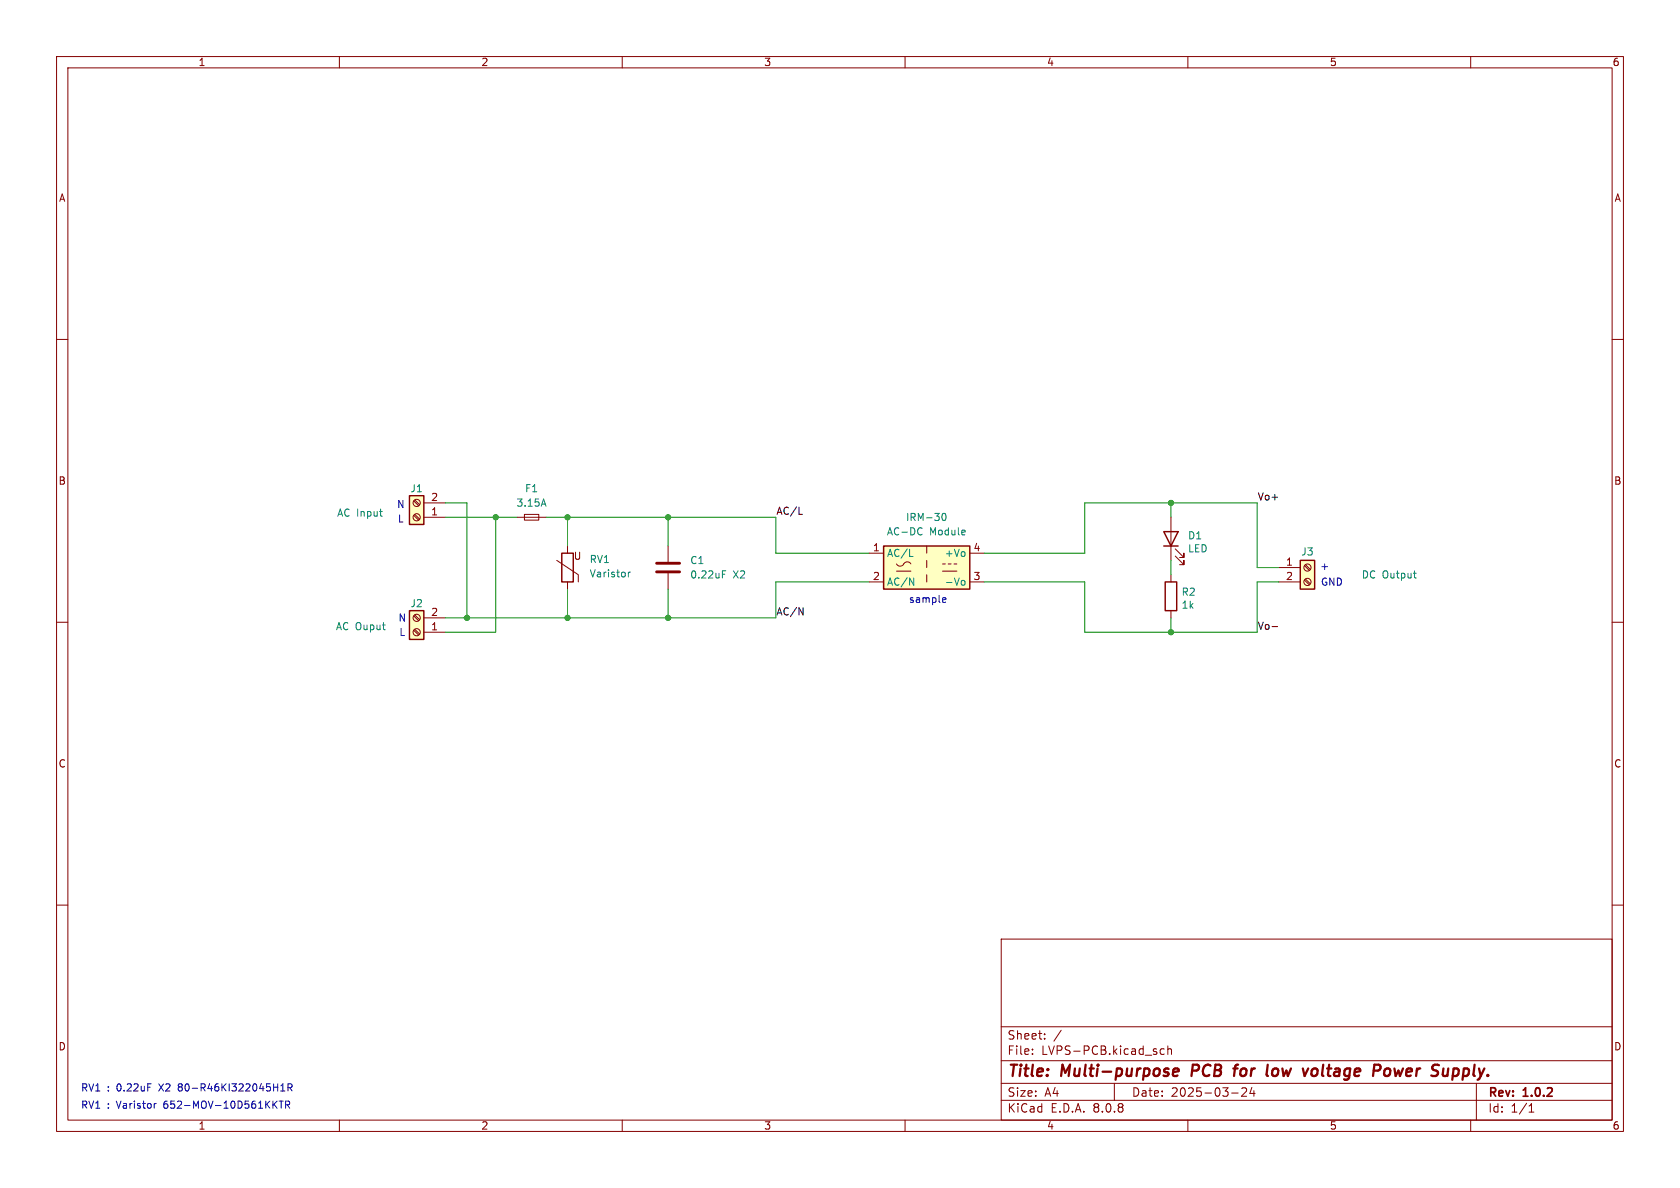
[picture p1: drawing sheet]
<svg xmlns="http://www.w3.org/2000/svg" width="297mm" height="210mm" viewBox="0 0 297 210" stroke-linecap="round" stroke-linejoin="round" font-family="sans-serif">
<g fill="none" stroke="#840000" stroke-width=".18">
<path d="M10 10h277v190h-277zM12 12h273v186h-273zM60 10v2M110 10v2M160 10v2M210 10v2M260 10v2M10 60h2M285 60h2M10 110h2M285 110h2M10 160h2"/>
<path d="M177 166h108v32h-108zM285 160h2M60 198v2M110 198v2M160 198v2M177 194.5h108M177 191.5h108M177 187.5h108M177 181.5h108M182.5 186.3v.1M182.5 185.5v.1M184.7 183.6v.1"/>
<path d="M184.7 182.8v.1M187.6 182.1l-1.3 2M197 191.5v3M205.8 185.5l-.4-.1-.3 .3v.4l.1 .2h.6M206.5 185.5l.2-.1 .3 .1 .1 .9M206.5 184.9v1.5M210 198v2M217.7 193.2h1.2M219.5 192.4l.6-.1 .2 .1 .1 .3-.9 1.1h.9M221.3 192.2l-.3 1.1h.9M221.7 192.8v1M260 198v2"/>
<path d="M261 191.5v6.5M270.3 196.6h.9M270.3 195.5l.4-.4v1.5"/>
</g>
<path d="M207.4 189.5l1-.1-.1-.4-.2-.1-.5 .1-.3 .9 .3 .3 .6-.1M210.9 188.2l-.3 2M218 188.9h.8M218.9 188.2l-.4 .1-.1 .2M225.7 188.9a.62 .62 0 0 0-.8 .4v.7a.52 .52 0 0 0 .8 .1M232.1 189a.5 .5 0 0 1 .8 .3v.5a.62 .62 0 0 1-.7 .4M244.9 189.1a.52 .52 0 0 1 .5-.2 .52 .52 0 0 1 .4 .4l-.1 .5a.55 .55 0 0 1-.5 .4 .55 .55 0 0 1-.5-.4zM256.8 190.1l.6 .1M257 188.9l-.3 2M257.6 188.9l-.6 .1" fill="none" stroke="#840000" stroke-width=".4"/>
<path d="M72.4 108h2.5v5h-2.5z" fill="#ffffc2"/>
<path d="M205.7 94h2.6l-1.3 2.5zM205.7 96.5h2.6M72.4 108h2.5v5h-2.5zM206 102.9h2v5.1h-2z" fill="none" stroke="#840000" stroke-width=".25"/>
<g fill="none" stroke="#840000" stroke-width=".18">
<path d="M91.4 91.4h5.1M92.7 90.9h2.5v1h-2.5zM118.1 96.5v2.8M207 91.4v7.7M207.8 98.3l1.5 1.5v-.7v.7h-.8M207.8 97l1.5 1.6v-.8v.8h-.8M73.2 108.9l.8 .8M73.2 111.4l.8 .9M73.3 108.7l.9 .9M73.3 111.3l.9 .8M74.9 111.8h3.8M74.9 109.2h3.8"/>
<path d="M118.1 101.3v2.8M207 101.6v1.3M207 108v1.2"/>
<circle cx="73.7" cy="111.8" r=".63"/>
<circle cx="73.7" cy="109.2" r=".63"/>
</g>
<path d="M116.1 99.6h4M116.1 101.1h4" fill="none" stroke="#840000" stroke-width=".51"/>
<path d="M96.1 88.2l.4 1.3M127.7 101.5h.4M127.7 100.9h.6" fill="none" stroke="#008484" stroke-width=".18"/>
<path d="M156.2 96.5h15.2v7.6h-15.2z" fill="#ffffc2"/>
<path d="M156.2 96.5h15.2v7.6h-15.2z" fill="none" stroke="#840000" stroke-width=".25"/>
<g fill="none" stroke="#840000" stroke-width=".18">
<path d="M153.7 97.8h2.5M158.5 99.7a.8 .8 0 0 0 .8 .4 .8 .8 0 0 0 .6-.6 .73 .73 0 0 1 1.1 .2M163.8 96.5v1.3M163.8 99.1v1.2M166.6 99.7h.5M167.6 99.7h.5M168.7 99.7h.5M171.4 97.8h2.6M153.7 102.9h2.5M158.5 101h2.5M163.8 101.6v1.3M166.6 101h2.6"/>
<path d="M171.4 102.9h2.6"/>
</g>
<path d="M160.8 98.4h.6M162.8 93.3l.2 .1M163 94.4l-.2 .2M166.6 90.9l.2-.2a.68 .68 0 0 1 .5 .7 .68 .68 0 0 1-.5 .6l-.2-.1-.1-.4zM160.8 102.2l.7 1.2v-1.2M170.2 102.6l.3 .1 .1 .1-.1 .5-.3 .1" fill="none" stroke="#008484" stroke-width=".18"/>
<path d="M229.9 99.1h2.5v5h-2.5z" fill="#ffffc2"/>
<path d="M229.9 99.1h2.5v5h-2.5z" fill="none" stroke="#840000" stroke-width=".25"/>
<g fill="none" stroke="#840000" stroke-width=".18">
<path d="M230.6 100l.9 .8M230.8 99.8l.8 .9M226.1 100.3h3.8M226.1 102.9h3.8M230.6 102.5l.9 .9M230.8 102.4l.8 .8"/>
<circle cx="231.1" cy="100.3" r=".63"/>
<circle cx="231.1" cy="102.9" r=".63"/>
</g>
<path d="M249.9 101.3h.5M250.2 102.2h.2" fill="none" stroke="#008484" stroke-width=".18"/>
<path d="M72.4 87.6h2.5v5.1h-2.5z" fill="#ffffc2"/>
<path d="M72.4 87.6h2.5v5.1h-2.5zM99.3 97.8h2v5.1h-2z" fill="none" stroke="#840000" stroke-width=".25"/>
<g fill="none" stroke="#840000" stroke-width=".18">
<path d="M73.2 88.6l.8 .8M73.2 91.1l.8 .8M73.3 88.4l.9 .8M73.3 90.9l.9 .9M74.9 91.4h3.8M74.9 88.9h3.8M98.4 99.1l3.8 2.5v1.3M100.3 96.5v1.3M100.3 102.9v1.2"/>
<circle cx="73.7" cy="91.4" r=".63"/>
<circle cx="73.7" cy="88.9" r=".63"/>
</g>
<path d="M67.1 90.4h.5M67.5 91.3h.1M111.1 101.1v.9M111.4 101.1l-.3 .3" fill="none" stroke="#008484" stroke-width=".18"/>
<path d="M141.3 90.9h.6M141.3 107.4l.7 1.3v-1.3M224.9 110.8h1" fill="none" stroke="#000" stroke-width=".18"/>
<g fill="none" stroke="#0000c2" stroke-width=".18">
<path d="M166.8 105.7h.4v.3l-.6 .1M167.2 106.4l-.4 .1M27.6 195.1h-.2M48.4 195.2l.6 .7M49 194.6l-.7 .8M49.3 194.6h.8M49.6 192.9h.8M49.6 192l.4-.4v1.3M49.7 194.6v1.3M50.5 195.3l.6-.1 .1-.1v-.3l-.7-.2v1.3M50.8 195.3l.4 .6M50.9 192.3l.6-.1 .1-.2v-.3l-.7-.1v1.3"/>
<path d="M51.2 192.3l.4 .6"/>
</g>
<g fill="none" stroke="#008400" stroke-width=".18">
<path d="M78.7 91.4h12.7M78.7 88.9h3.8v20.3M87.6 91.4v20.4h-8.9M96.5 91.4h40.7v6.4h16.5M100.3 91.4v5.1M118.1 91.4v5.1M174 97.8h17.8v-8.9h30.4v11.4h3.9M207 88.9v2.5M207 99.1v2.5M100.3 104.1v5.1M118.1 104.1v5.1M153.7 102.9h-16.5v6.3h-58.5"/>
<path d="M174 102.9h17.8v8.9h30.4v-8.9h3.9M207 109.2v2.6"/>
</g>
<g fill="#008400" stroke="#008400" stroke-width=".18">
<circle cx="118.1" cy="109.2" r=".46"/>
<circle cx="100.3" cy="109.2" r=".46"/>
<circle cx="87.6" cy="91.4" r=".46"/>
<circle cx="100.3" cy="91.4" r=".46"/>
<circle cx="82.5" cy="109.2" r=".46"/>
<circle cx="207" cy="88.9" r=".46"/>
<circle cx="207" cy="111.8" r=".46"/>
<circle cx="118.1" cy="91.4" r=".46"/>
</g>
<g font-size="2.8" fill="#840000">
<text x="178" y="190.9">Title:</text>
<text x="187.7" y="190.9">Multi-purpose</text>
<text x="211.5" y="190.9">PCB</text>
<text x="219.8" y="190.9">for</text>
<text x="226.3" y="190.9">low</text>
<text x="233.6" y="190.9">voltage</text>
<text x="246.8" y="190.9">Power</text>
<text x="258" y="190.9">Supply.</text>
</g>
<g font-size="2.1" fill="#840000">
<text x="178" y="184">Sheet:</text>
<text x="178" y="186.7">File:</text>
<text x="184.1" y="186.7">LVPS-PCB.kicad_sch</text>
<text x="178" y="196.9">KiCad</text>
<text x="178" y="194.1">Size:</text>
<text x="184.7" y="194.1">A4</text>
<text x="185.7" y="196.9">E.D.A.</text>
<text x="193.3" y="196.9">8.0.8</text>
<text x="200" y="194.1">Date:</text>
<text x="207" y="194.1">2025-03-24</text>
<text x="263" y="194.3">Rev:</text>
<text x="263" y="196.9">Id:</text>
<text x="267.1" y="196.9">1/1</text>
<text x="269.4" y="194.3">1.0.2</text>
</g>
<g font-size="1.8" fill="#840000">
<text x="35" y="11.9">1</text>
<text x="85" y="11.9">2</text>
<text x="135" y="11.9">3</text>
<text x="185" y="11.9">4</text>
<text x="235" y="11.9">5</text>
<text x="285" y="11.9">6</text>
<text x="10.3" y="35.9">A</text>
<text x="285.3" y="35.9">A</text>
<text x="10.3" y="85.9">B</text>
<text x="76.1" y="88.6">2</text>
<text x="285.3" y="85.9">B</text>
<text x="76.1" y="91.2">1</text>
<text x="101.3" y="99.2">U</text>
<text x="154.2" y="97.5">1</text>
<text x="172" y="97.5">4</text>
<text x="227.3" y="100.1">1</text>
<text x="154.2" y="102.6">2</text>
<text x="172" y="102.6">3</text>
<text x="227.3" y="102.6">2</text>
<text x="76.1" y="111.5">1</text>
<text x="76.1" y="109">2</text>
<text x="10.3" y="135.9">C</text>
<text x="285.3" y="135.9">C</text>
<text x="10.3" y="185.9">D</text>
<text x="285.3" y="185.9">D</text>
<text x="35" y="199.9">1</text>
<text x="85" y="199.9">2</text>
<text x="135" y="199.9">3</text>
<text x="185" y="199.9">4</text>
<text x="235" y="199.9">5</text>
<text x="285" y="199.9">6</text>
</g>
<g font-size="1.8" fill="#008484">
<text x="72.5" y="87.2">J1</text>
<text x="91.2" y="89.8">3.15A</text>
<text x="92.7" y="87.2">F1</text>
<text x="59.5" y="91.5">AC Input</text>
<text x="156.7" y="94.8">AC-DC</text>
<text x="160.1" y="92.3">IRM-30</text>
<text x="164.3" y="94.8">Module</text>
<text x="209.9" y="95.5">D1</text>
<text x="104.1" y="99.7">RV1</text>
<text x="121.9" y="99.9">C1</text>
<text x="156.7" y="98.7">AC/L</text>
<text x="166.9" y="98.7">+Vo</text>
<text x="209.9" y="97.8">LED</text>
<text x="229.9" y="98.4">J3</text>
<text x="72.5" y="107.5">J2</text>
<text x="104.1" y="102.3">Varistor</text>
<text x="121.9" y="102.5">0.22uF</text>
<text x="129.6" y="102.5">X2</text>
<text x="156.7" y="103.7">AC/N</text>
<text x="166.9" y="103.7">-Vo</text>
<text x="208.8" y="105.5">R2</text>
<text x="208.8" y="107.8">1k</text>
<text x="240.6" y="102.5">DC Output</text>
<text x="59.3" y="111.6">AC Ouput</text>
</g>
<g font-size="1.8">
<text x="222.2" y="88.6">Vo+</text>
<text x="137.2" y="91.1">AC/L</text>
<text x="137.2" y="108.9">AC/N</text>
<text x="222.2" y="111.4">Vo-</text>
</g>
<g font-size="1.8" fill="#0000c2">
<text x="70.1" y="90">N</text>
<text x="70.3" y="92.6">L</text>
<text x="233.3" y="100.9">+</text>
<text x="160.6" y="106.8">sample</text>
<text x="233.4" y="103.7">GND</text>
<text x="70.4" y="110.1">N</text>
<text x="70.5" y="112.6">L</text>
<text x="14.2" y="196.2">RV1</text>
<text x="14.2" y="193.1">RV1</text>
<text x="19" y="196.2">:</text>
<text x="19" y="193.1">:</text>
<text x="20.7" y="196.2">Varistor</text>
<text x="20.7" y="193.1">0.22uF</text>
<text x="28.4" y="193.1">X2</text>
<text x="29.2" y="196.2">652-MOV-10D561KKTR</text>
<text x="32" y="193.1">80-R46KI322045H1R</text>
</g>
</svg>
